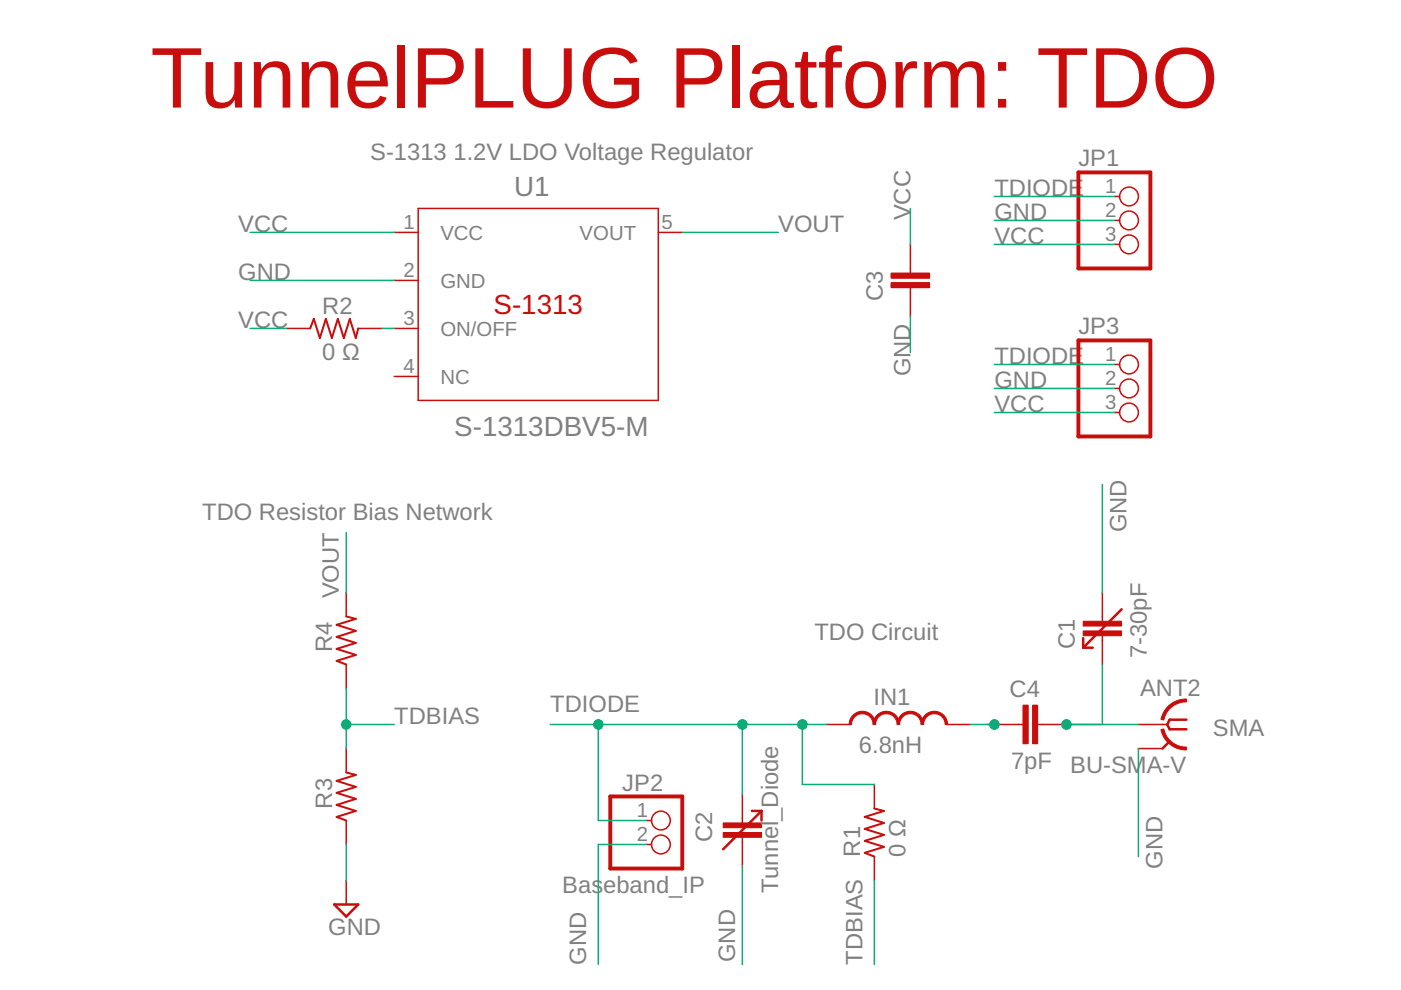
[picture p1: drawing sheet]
<svg xmlns="http://www.w3.org/2000/svg" width="297mm" height="210mm" viewBox="0 0 297 210" stroke-linecap="round" stroke-linejoin="round" font-family="sans-serif">
<path d="M229.7 137.3h2M229.7 135.3v2M237.8 129.2l-8.1 8.1M248 157.2l-1.5 1.5M251.5 152.6h-3.5l-.5 1 .5 1h3.5M159.4 171.9h2.1M161.5 171.9l-8.2 8.2M161.5 171.9v2.1M70.9 191.8h5l-2.5 2.5z" fill="none" stroke="#c90d0c" stroke-width=".53"/>
<g fill="none" stroke="#c90d0c" stroke-width=".32">
<path d="M83.6 49.3h5.1M83.6 59.5h5.1M88.7 44.2h50.9v40.7h-50.9zM139.6 49.3h5.1M193 51.8v6.1M236.3 41.7h1.1M236.3 46.7h1.1M236.3 51.8h1.1M60.7 69.6h5.1M75.9 69.6h5.1M83.6 69.6h5.1M83.6 79.8h5.1"/>
<path d="M193 61v6.1M236.3 77.3h1.1M236.3 82.4h1.1M236.3 87.5h1.1M73.4 125.6v5.1M233.7 125.6v6.1M233.7 134.8v6.1M73.4 140.9v5.1M73.4 158.7v5.1M175.2 153.6h5.1M200.6 153.6h5.1M210.8 153.6h6.1"/>
<path d="M220 153.6h6.1M241.4 153.6h6.1M241.4 158.7h5.1M73.4 174v5M137 174h1.2M137 179h1.2M157.4 168.4v6.1M157.4 177.5v6.1M185.4 166.3v5.1M73.4 186.7v5.1M185.4 181.6v5.1"/>
<circle cx="239.4" cy="46.7" r="1.99"/>
<circle cx="239.4" cy="41.7" r="1.99"/>
<circle cx="239.4" cy="51.8" r="1.99"/>
<circle cx="239.4" cy="77.3" r="1.99"/>
<circle cx="239.4" cy="82.4" r="1.99"/>
<circle cx="239.4" cy="87.5" r="1.99"/>
<circle cx="140.1" cy="179" r="1.99"/>
<circle cx="140.1" cy="174" r="1.99"/>
</g>
<g fill="#c90d0c" stroke="#c90d0c" stroke-width=".21">
<path d="M247.8 149.6l1.1-.7 1.7-.6 .9-.1v.6a4.8 4.8 0 0 0-4.7 3.9l-.7-.2 .1-.3 .8-1.7z" fill-rule="evenodd"/>
<path d="M246.1 154.7l.7-.1a4.8 4.8 0 0 0 4.7 3.8v.6a5.4 5.4 0 0 1-5.4-4.3z" fill-rule="evenodd"/>
<path d="M180.7 151.8l.7-.6 .8-.3 .6-.1v.5a2.26 2.26 0 0 0-2.2 2.3h-.6v-.2l.2-.9z" fill-rule="evenodd"/>
<path d="M182.8 150.8a2.76 2.76 0 0 1 2.8 2.8h-.5a2.29 2.29 0 0 0-2.3-2.3z" fill-rule="evenodd"/>
<path d="M185.8 151.8l.7-.6 .8-.3 .6-.1v.5a2.29 2.29 0 0 0-2.3 2.3h-.5v-.2l.2-.9z" fill-rule="evenodd"/>
<path d="M187.9 150.8a2.79 2.79 0 0 1 2.8 2.8h-.5a2.33 2.33 0 0 0-2.3-2.3z" fill-rule="evenodd"/>
<path d="M190.9 151.8l.6-.6 .9-.3 .6-.1v.5a2.26 2.26 0 0 0-2.3 2.3h-.5v-.2l.2-.9z" fill-rule="evenodd"/>
<path d="M193 150.8a2.76 2.76 0 0 1 2.8 2.8h-.5a2.29 2.29 0 0 0-2.3-2.3z" fill-rule="evenodd"/>
<path d="M196 151.8l.6-.6 .8-.3 .7-.1v.5a2.29 2.29 0 0 0-2.3 2.3h-.5v-.2l.2-.9z" fill-rule="evenodd"/>
<path d="M198.1 150.8a2.76 2.76 0 0 1 2.8 2.8h-.5a2.29 2.29 0 0 0-2.3-2.3z" fill-rule="evenodd"/>
</g>
<g fill="#c90d0c" stroke="#c90d0c" stroke-width=".21">
<path d="M219 149.5h1v8.2h-1z"/>
<path d="M216.9 149.5h1.1v8.2h-1.1z"/>
<path d="M229.7 131.7h8.1v1h-8.1z"/>
<path d="M229.7 133.8h8.1v1h-8.1z"/>
<path d="M153.3 176.5h8.2v1h-8.2z"/>
<path d="M153.3 174.5h8.2v1h-8.2z"/>
<path d="M189 57.9h8.1v1h-8.1z"/>
<path d="M189 60h8.1v1h-8.1z"/>
</g>
<path d="M65.8 69.6l.7-2 1.3 4.1 1.3-4.1 1.3 4.1 1.2-4.1 1.3 4.1 1.3-4.1 1.2 4.1 .5-2.1M73.4 130.7l2 .5-4 1.3 4 1.3-4 1.2 4 1.3-4 1.3 4 1.3-4 1.2 2 .8M73.4 163.8l2 .5-4 1.3 4 1.2-4 1.3 4 1.3-4 1.3 4 1.2-4 1.3 2 .8M185.4 171.4l2 .5-4.1 1.3 4.1 1.3-4.1 1.2 4.1 1.3-4.1 1.3 4.1 1.3-4.1 1.2 2.1 .8" fill="none" stroke="#c90d0c" stroke-width=".42"/>
<path d="M228.6 36.6h15.3v20.3h-15.3zM228.6 72.2h15.3v20.3h-15.3zM129.4 168.9h15.3v15.2h-15.3z" fill="none" stroke="#c90d0c" stroke-width=".83"/>
<g fill="none" stroke="#0dab76" stroke-width=".32">
<path d="M53 49.3h30.6M53 59.5h30.6M144.7 49.3h20.3M193 44.2v7.6M210.8 51.8h25.5M210.8 46.7h25.5M210.8 41.7h25.5M53 69.6h7.7M81 69.6h2.6M193 67.1v7.6M210.8 77.3h25.5M210.8 87.5h25.5"/>
<path d="M210.8 82.4h25.5M73.4 112.9v12.7M233.7 102.7v22.9M73.4 146v12.7M73.4 153.6h10.2M116.7 153.6h58.5M126.9 153.6v20.4h10.1M157.4 153.6v14.8M170.1 153.6v12.7h15.3M205.7 153.6h5.1M225.6 153.6h15.8M233.7 140.9v12.7"/>
<path d="M241.4 158.7v22.9M73.4 179v7.7M137 179h-10.1v25.5M157.4 183.6v20.9M185.4 186.7v17.8"/>
</g>
<g fill="#0dab76" stroke="#0dab76" stroke-width=".21">
<circle cx="226.1" cy="153.6" r="1.02"/>
<circle cx="210.8" cy="153.6" r="1.02"/>
<circle cx="170.1" cy="153.6" r="1.02"/>
<circle cx="157.4" cy="153.6" r="1.02"/>
<circle cx="126.9" cy="153.6" r="1.02"/>
<circle cx="73.4" cy="153.6" r="1.02"/>
</g>
<text font-size="18.3" fill="#c90d0c" x="31.9" y="22.8">TunnelPLUG Platform: TDO</text>
<g font-size="5.9" fill="#808080">
<text x="109" y="41.6">U1</text>
<text x="96.3" y="92.5">S-1313DBV5-M</text>
</g>
<text font-size="5.9" fill="#c90d0c" x="104.6" y="66.6">S-1313</text>
<g font-size="5" fill="#808080">
<text x="78.5" y="34">S-1313</text>
<text x="96.1" y="34">1.2V LDO Voltage Regulator</text>
<text x="228.6" y="35.3">JP1</text>
<text x="210.8" y="41.6">TDIODE</text>
<text x="193" y="46.7" transform="rotate(-90 193 46.7)">VCC</text>
<text x="210.8" y="46.7">GND</text>
<text x="50.5" y="49.3">VCC</text>
<text x="165" y="49.3">VOUT</text>
<text x="210.8" y="51.8">VCC</text>
<text x="50.5" y="59.5">GND</text>
<text x="187.2" y="63.9" transform="rotate(-90 187.2 63.9)">C3</text>
<text x="50.5" y="69.6">VCC</text>
<text x="68.3" y="66.6">R2</text>
<text x="228.6" y="70.9">JP3</text>
<text x="68.3" y="76.3">0 Ω</text>
<text x="210.8" y="77.3">TDIODE</text>
<text x="193" y="79.8" transform="rotate(-90 193 79.8)">GND</text>
<text x="210.8" y="82.4">GND</text>
<text x="210.8" y="87.5">VCC</text>
<text x="42.9" y="110.4">TDO Resistor Bias Network</text>
<text x="238.8" y="112.9" transform="rotate(-90 238.8 112.9)">GND</text>
<text x="71.9" y="126.9" transform="rotate(-90 71.9 126.9)">VOUT</text>
<text x="172.7" y="135.8">TDO Circuit</text>
<text x="227.9" y="137.7" transform="rotate(-90 227.9 137.7)">C1</text>
<text x="70.4" y="138.3" transform="rotate(-90 70.4 138.3)">R4</text>
<text x="243.1" y="139.5" transform="rotate(-90 243.1 139.5)">7-30pF</text>
<text x="185.2" y="149.5">IN1</text>
<text x="214.1" y="147.8">C4</text>
<text x="241.7" y="147.5">ANT2</text>
<text x="83.6" y="153.6">TDBIAS</text>
<text x="116.7" y="151.1">TDIODE</text>
<text x="182.1" y="159.7">6.8nH</text>
<text x="257.1" y="156.1">SMA</text>
<text x="131.9" y="167.6">JP2</text>
<text x="214.4" y="163">7pF</text>
<text x="226.9" y="163.8">BU-SMA-V</text>
<text x="70.4" y="171.4" transform="rotate(-90 70.4 171.4)">R3</text>
<text x="151" y="178.5" transform="rotate(-90 151 178.5)">C2</text>
<text x="182.4" y="181.6" transform="rotate(-90 182.4 181.6)">R1</text>
<text x="192" y="181.6" transform="rotate(-90 192 181.6)">0 Ω</text>
<text x="246.5" y="184.1" transform="rotate(-90 246.5 184.1)">GND</text>
<text x="119.2" y="189.2">Bas</text>
<text x="127.9" y="189.2">eband_IP</text>
<text x="165" y="189.2" transform="rotate(-90 165 189.2)">Tunnel_Diode</text>
<text x="69.6" y="198.1">GND</text>
<text x="155.9" y="204" transform="rotate(-90 155.9 204)">GND</text>
<text x="124.3" y="204.5" transform="rotate(-90 124.3 204.5)">GND</text>
<text x="182.8" y="204.5" transform="rotate(-90 182.8 204.5)">TDBIAS</text>
</g>
<g font-size="4.3" fill="#808080">
<text x="234.3" y="40.9">1</text>
<text x="234.3" y="46">2</text>
<text x="85.6" y="48.6">1</text>
<text x="93.4" y="50.8">VCC</text>
<text x="122.9" y="50.8">VOUT</text>
<text x="140.3" y="48.6">5</text>
<text x="234.3" y="51.1">3</text>
<text x="85.6" y="58.7">2</text>
<text x="93.4" y="61">GND</text>
<text x="85.6" y="68.9">3</text>
<text x="93.4" y="71.2">ON/OFF</text>
<text x="234.3" y="76.6">1</text>
<text x="85.6" y="79.1">4</text>
<text x="93.4" y="81.3">NC</text>
<text x="234.3" y="81.6">2</text>
<text x="234.3" y="86.7">3</text>
<text x="135" y="173.3">1</text>
<text x="135" y="178.3">2</text>
</g>
</svg>
